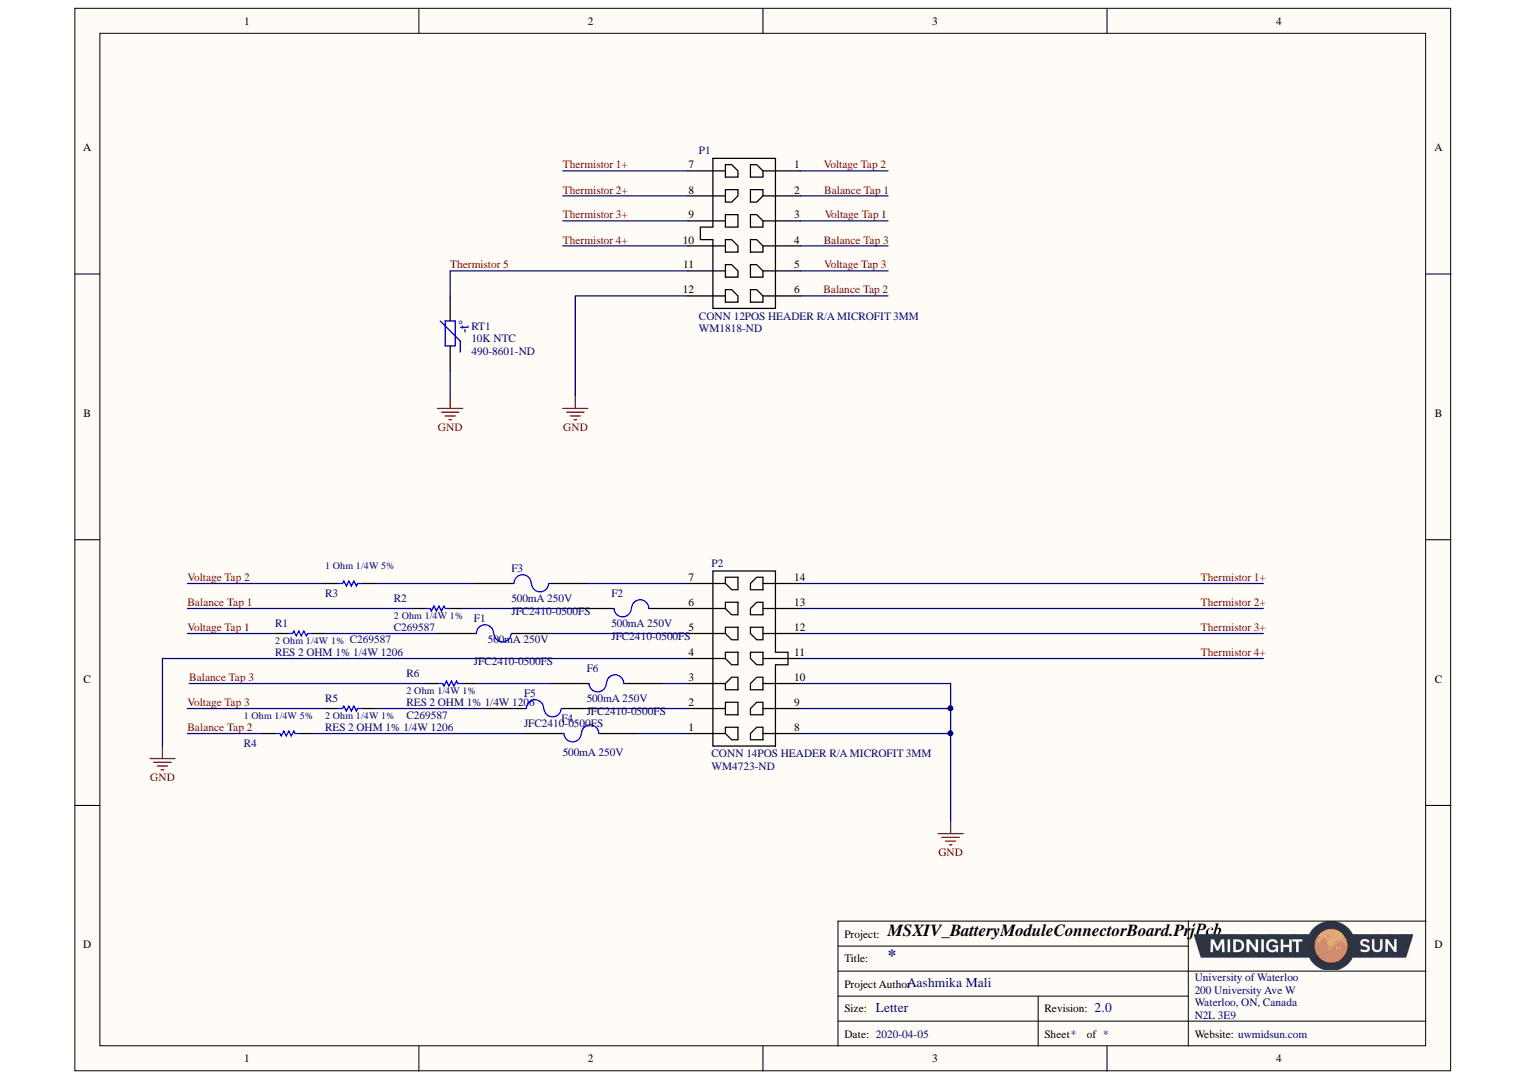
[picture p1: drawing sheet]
# Altium project MSXIV_BatteryModuleConnectorBoard.PrjPcb
ProjectAuthor: Ricky Huang; ProjectRevision: 3.0; website: uwmidsun.com
1 sheet, 15 parts. Net scope: global (net labels, ports and power ports of the same name join across sheets).
Board file: MSXIV_BatteryModuleConnectorBoard.PcbDoc

## Sheet MSXIV_BatteryModuleConnectorBoard.SchDoc
size Letter

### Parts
F1  500mA 250V  Manufacturer Part Number 1: JFC2410-0500FS  [FUSE JFC2410-0500FS]
F2  500mA 250V  Manufacturer Part Number 1: JFC2410-0500FS  [FUSE JFC2410-0500FS]
F3  500mA 250V  Manufacturer Part Number 1: JFC2410-0500FS  [FUSE JFC2410-0500FS]
F4  500mA 250V  [FUSE JFC2410-0500FS]
F5  Manufacturer Part Number 1: JFC2410-0500FS  [FUSE JFC2410-0500FS]  (hidden comment: 500mA 250V)
F6  500mA 250V  Manufacturer Part Number 1: JFC2410-0500FS  [FUSE JFC2410-0500FS]
P1  CONN 12POS HEADER R/A MICROFIT 3MM  Supplier Part Number 1: WM1818-ND  [CONN, 12POS 3MM HEADER R/A]
P2  CONN 14POS HEADER R/A MICROFIT 3MM  Supplier Part Number 1: WM4723-ND  [CONN, 14POS 3MM HEADER R/A]
R1  RES 2 OHM 1% 1/4W 1206  Supplier Part Number 1: C269587  [RES 1206]
R2  Supplier Part Number 1: C269587  [RES 1206]  (hidden comment: RES 2 OHM 1% 1/4W 1206)
R3  RES 1 OHM 5% 1/4W 1206  [RES 1206]  (value not drawn)
R4  RES 1 OHM 5% 1/4W 1206  [RES 1206]  (value not drawn)
R5  RES 2 OHM 1% 1/4W 1206  [RES 1206]
R6  RES 2 OHM 1% 1/4W 1206  Supplier Part Number 1: C269587  [RES 1206]
RT1  10K NTC  Supplier Part Number 1: 490-8601-ND  [NTC THERMISTOR BEAD]

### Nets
GND: P1.12 P2.4 P2.8 P2.9 P2.10 RT1.1
Balance Tap 1: P1.2 R2.2
Balance Tap 2: P1.6 R4.2
Balance Tap 3: P1.4 R6.2
Thermistor 1+: P1.7 P2.14
Thermistor 2+: P1.8 P2.13
Thermistor 3+: P1.9 P2.12
Thermistor 4+: P1.10 P2.11
Thermistor 5: P1.11 RT1.2
Voltage Tap 1: P1.3 R1.1
Voltage Tap 2: P1.1 R3.1
Voltage Tap 3: P1.5 R5.1
NetF1_1: F1.1 R1.2
NetF1_2: F1.2 P2.5
NetF2_1: F2.1 P2.6
NetF2_2: F2.2 R2.1
NetF3_1: F3.1 R3.2
NetF3_2: F3.2 P2.7
NetF4_1: F4.1 P2.1
NetF4_2: F4.2 R4.1
NetF5_1: F5.1 R5.2
NetF5_2: F5.2 P2.2
NetF6_1: F6.1 P2.3
NetF6_2: F6.2 R6.1
